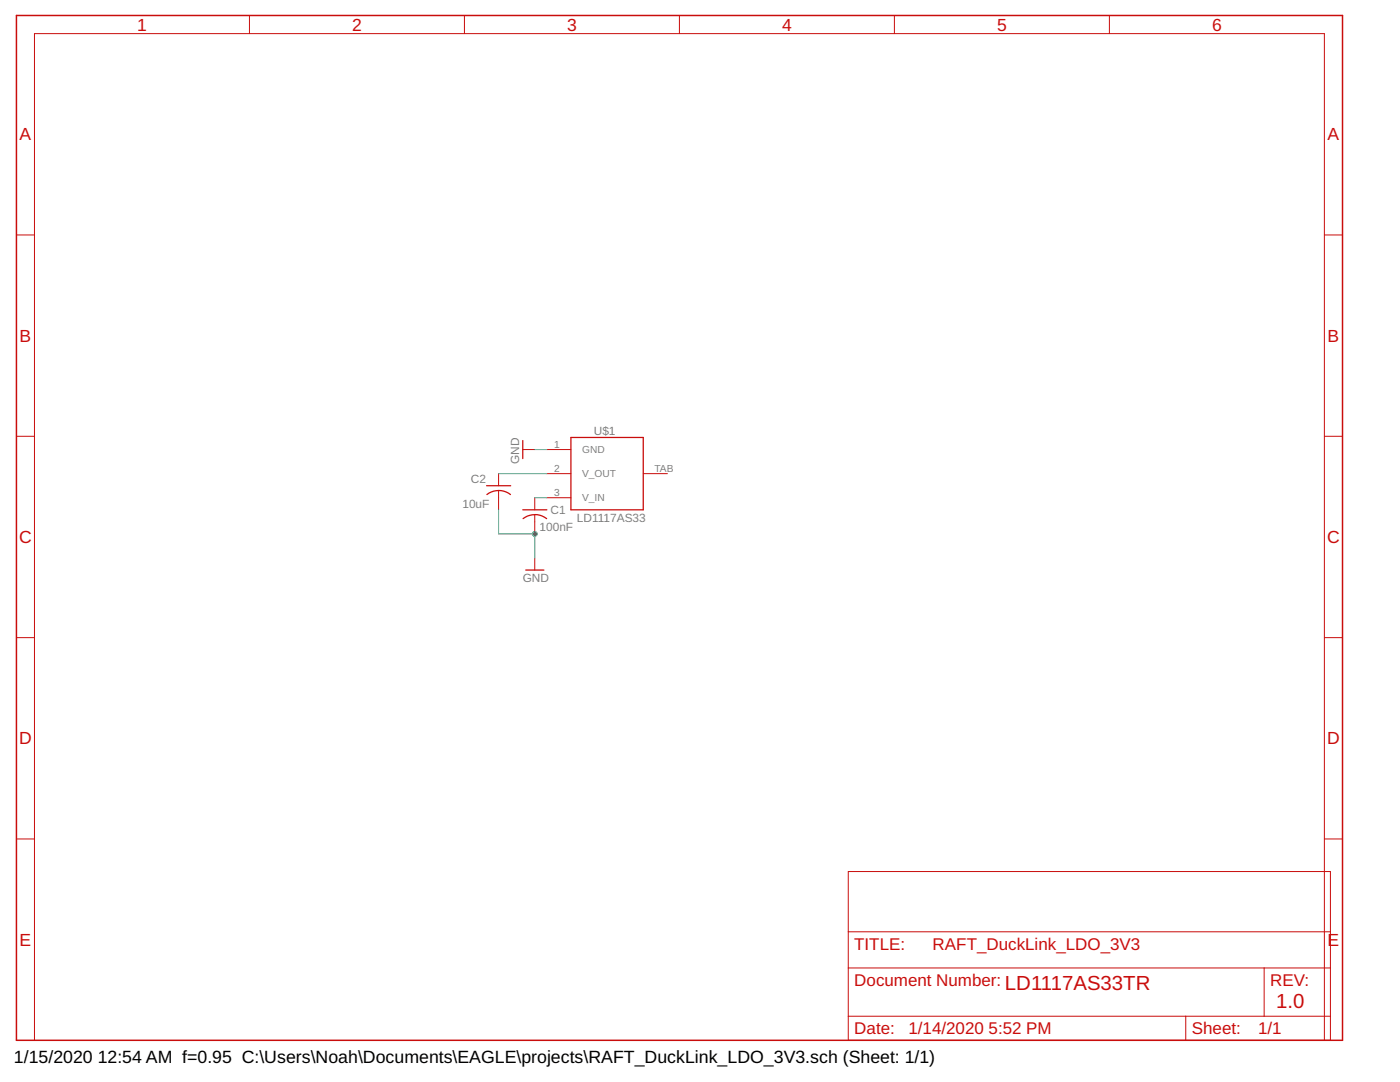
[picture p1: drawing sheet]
<svg xmlns="http://www.w3.org/2000/svg" width="279mm" height="216mm" viewBox="0 0 279 216" stroke-linecap="round" stroke-linejoin="round" font-family="sans-serif">
<path d="M3.3 3.1h264.6v204.5h-264.6z" fill="none" stroke="#c90d0c" stroke-width=".3"/>
<g fill="none" stroke="#c90d0c" stroke-width=".2">
<path d="M49.8 3.1v3.6M92.7 3.1v3.6M135.6 3.1v3.6M178.5 3.1v3.6M221.4 3.1v3.6M3.3 46.9h3.6M264.3 46.9h3.6M3.3 87.1h3.6M99.5 94.5v2.4M99.5 97.9v3.8M104.3 89.7h2.4M106.7 99.3v2.4"/>
<path d="M109.1 89.7h4.8M109.1 94.5h4.8M109.1 99.3h4.8M128.4 94.5h4.8M264.3 87.1h3.6M106.7 102.7v3.8M106.7 111.4v2.3M3.3 127.2h3.6M264.3 127.2h3.6M3.3 167.4h3.6M169.3 173.9h96.2v33.7h-96.2zM264.3 167.4h3.6"/>
<path d="M169.3 193.1h96.2M169.3 185.9h96.2M252.3 193.1v9.7M6.9 207.6v-200.9h257.4v200.9M169.3 202.8h96.2M236.6 202.8v4.8"/>
</g>
<path d="M97.1 96.9h4.8M97.2 98.7a3.8 3.8 0 0 1 4.7 0M104.3 87.9v3.6M113.9 87.3h14.5v14.4h-14.5zM104.3 101.7h4.8M104.4 103.5a3.8 3.8 0 0 1 4.7 0M104.9 113.7h3.6" fill="none" stroke="#c90d0c" stroke-width=".25"/>
<path d="M99.5 94.5h9.6M106.7 99.3h2.4M106.7 89.7h2.4M99.5 101.7v4.8h7.2v4.9" fill="none" stroke="#0dab76" stroke-width=".2"/>
<circle cx="106.7" cy="106.5" r=".49" fill="#0dab76" stroke="#0dab76" stroke-width=".2"/>
<g font-size="4.1" fill="#c90d0c">
<text x="200.6" y="197.5">LD1117AS33TR</text>
<text x="254.7" y="201.1">1.0</text>
</g>
<g font-size="3.5" fill="#c90d0c">
<text x="27.4" y="6.1">1</text>
<text x="70.3" y="6.1">2</text>
<text x="113.2" y="6.1">3</text>
<text x="156.1" y="6.1">4</text>
<text x="199" y="6.1">5</text>
<text x="241.9" y="6.1">6</text>
<text x="3.9" y="28">A</text>
<text x="265" y="28">A</text>
<text x="3.9" y="68.2">B</text>
<text x="265" y="68.2">B</text>
<text x="3.8" y="108.4">C</text>
<text x="264.9" y="108.4">C</text>
<text x="3.8" y="148.5">D</text>
<text x="264.9" y="148.5">D</text>
<text x="3.9" y="188.7">E</text>
<text x="265" y="188.7">E</text>
</g>
<g font-size="3.5">
<text x="2.8" y="212.1">1/15/2020</text>
<text x="19.5" y="212.1">12:54 AM f=0.95 C:\Users\Noah\Documents\EAGLE\projects\RAFT_DuckLink_LDO_3V3.sch (Sheet: 1/1)</text>
</g>
<g font-size="3.4" fill="#c90d0c">
<text x="170.5" y="189.5">TITLE:</text>
<text x="186.1" y="189.5">RAFT_DuckLink_LDO_3V3</text>
<text x="170.5" y="196.8">Document Number:</text>
<text x="253.5" y="196.8">REV:</text>
<text x="170.5" y="206.4">Date:</text>
<text x="181.3" y="206.4">1/14/2020</text>
<text x="197.3" y="206.4">5:52 PM</text>
<text x="237.9" y="206.4">Sheet:</text>
<text x="251.1" y="206.4">1/1</text>
</g>
<g font-size="2.4" fill="#808080">
<text x="118.5" y="86.8">U$1</text>
<text x="103.6" y="92.6" transform="rotate(-90 103.6 92.6)">GND</text>
<text x="92.3" y="101.4">10uF</text>
<text x="94" y="96.3">C2</text>
<text x="107.7" y="105.9">100nF</text>
<text x="109.9" y="102.6">C1</text>
<text x="115.1" y="104.2">LD1117AS33</text>
<text x="104.3" y="116.2">GND</text>
</g>
<g font-size="2" fill="#808080">
<text x="110.6" y="89.4">1</text>
<text x="110.6" y="94.2">2</text>
<text x="116.2" y="90.4">GND</text>
<text x="116.2" y="95.2">V_OUT</text>
<text x="130.6" y="94.2">TAB</text>
<text x="110.6" y="99">3</text>
<text x="116.2" y="100">V_IN</text>
</g>
</svg>
